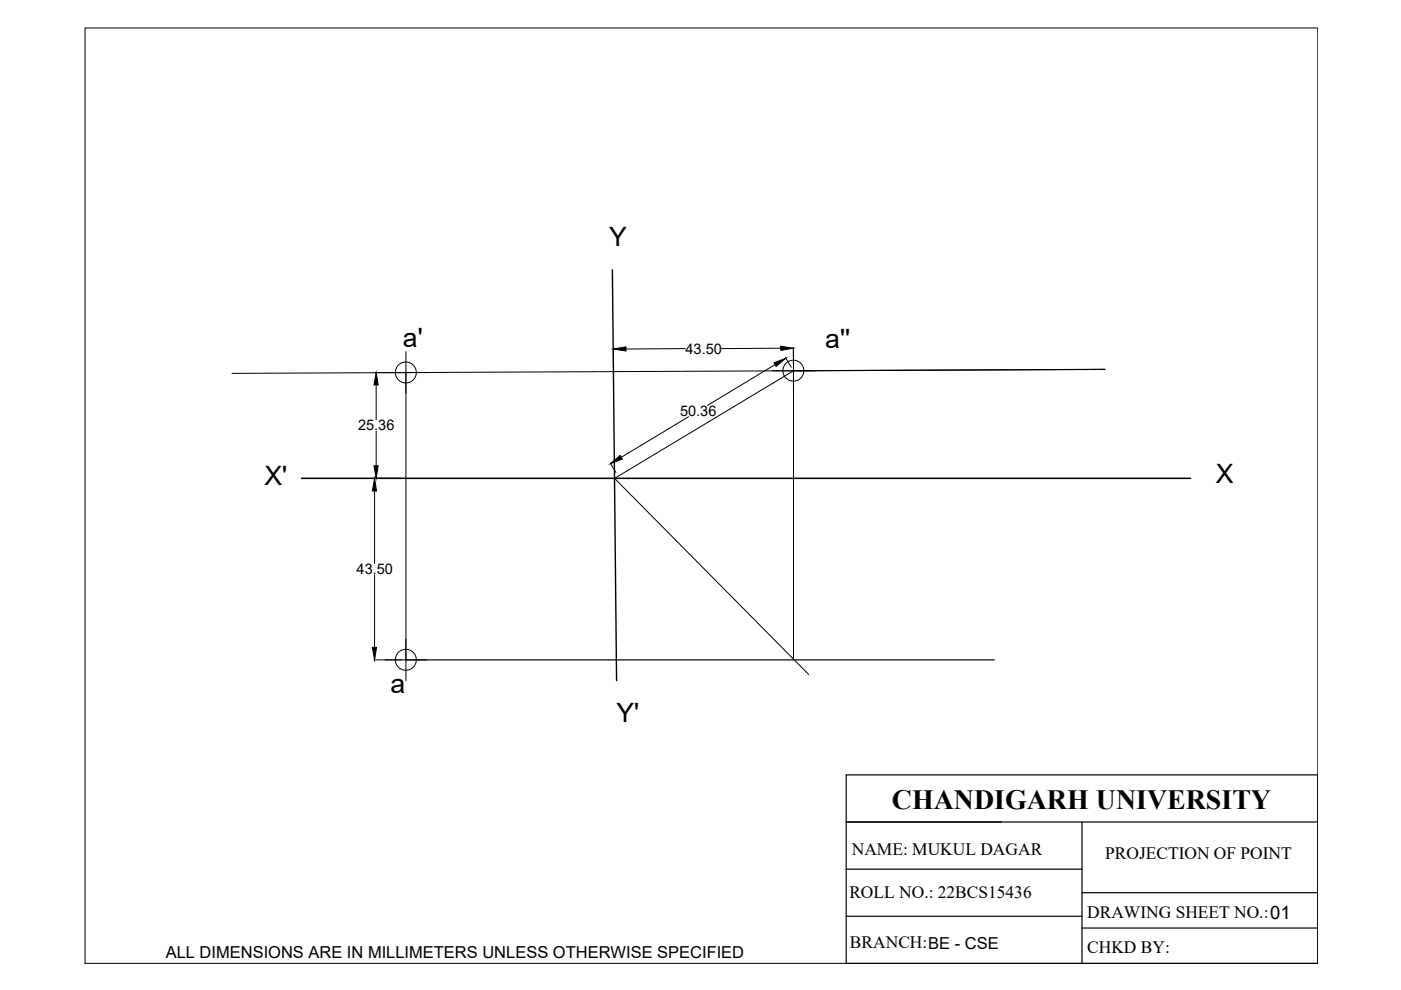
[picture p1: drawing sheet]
<svg xmlns="http://www.w3.org/2000/svg" width="297mm" height="210mm" viewBox="0 0 297 210" stroke-linecap="round" stroke-linejoin="round" font-family="sans-serif">
<!-- layer: thick continuous -->
<path d="M234.3 78.3l-66.1 .3M63.9 101.4h188.5M86.1 139.9h124.7" fill="none" stroke="#000" stroke-width=".25"/>
<g fill="none" stroke="#000" stroke-width=".21">
<path d="M18 5.9h261.4v198.4h-261.4zM79.6 79h10.9M86.1 74.5v69.8M130 73.8l.1 4.1M145.3 73.9l-12.6 .1M163.8 78.6h8.8M164.3 77.3l-14.3 8.6M165.5 73.8l-12.5 .1M166.5 75.8l1.3 2.1M168.2 73.7v4M168.2 78.6l-37.9 22.8 41.2 41.6M168.2 74.2v65.7"/>
<path d="M234.3 78.3l-185.1 .9M79.8 81.6v7.4M79.8 91.4v7.4M129.4 98.2l1.2 2M146 88.3l-14.3 8.6M79.2 101.4h6M79.4 104.1v15.4M79.2 139.9h11.3M79.4 121.9v15.3"/>
<circle cx="86" cy="79" r="2.22"/>
<circle cx="168.2" cy="78.6" r="2.22"/>
<circle cx="86" cy="139.9" r="2.22"/>
</g>
<path d="M129.8 57.2l.9 87.1M63.9 101.4h188.5" fill="none" stroke="#000" stroke-width=".3"/>
<path d="M130 74l2.7-.5v.9zM164.1 76.9l2.5-1-2.1 1.8zM165.5 73.4l2.7 .4-2.6 .5zM79.8 79l.4 2.6h-.9zM79.3 98.8h.9l-.4 2.6zM129.5 98.3l2-1.7 .5 .7zM79.4 101.4l.4 2.7h-.8zM79 137.2h.8l-.4 2.7z" fill="#000" stroke="#000" stroke-width=".21"/>
<!-- layer: 0 -->
<path d="M179.4 164.3h100v40h-100zM179.4 174.3h100M229.4 174.3v30M179.4 194.3h50M179.4 184.3h50M229.4 189.3h50M229.4 196.8h50" fill="none" stroke="#000" stroke-width=".25"/>
<text font-size="5.9" x="189.1" y="171.5">CHANDIGARH UNIVERSITY</text>
<g font-size="5.6">
<text x="129.2" y="52.2">Y</text>
<text x="85.4" y="73.6">a'</text>
<text x="175" y="73.8">a''</text>
<text x="56.1" y="102.8">X'</text>
<text x="257.8" y="102.4">X</text>
<text x="82.8" y="146.9">a</text>
<text x="130.7" y="153">Y'</text>
</g>
<g font-size="3.7">
<text x="180.6" y="181.3">NAME: MUKUL DAGAR</text>
<text x="234.3" y="182.1">PROJECTION OF POINT</text>
<text x="180.1" y="190.5">ROLL NO.: 22BCS15436</text>
<text x="230.5" y="194.7">DRAWING SHEET NO.:01</text>
<text x="180.2" y="201.1">BRANCH:BE - CSE</text>
<text x="230.5" y="202.1">CHKD BY:</text>
</g>
<text font-size="3.5" x="35.1" y="203.2">ALL DIMENSIONS ARE IN MILLIMETERS UNLESS OTHERWISE SPECIFIED</text>
<g font-size="3.1">
<text x="145.3" y="75">43.50</text>
<text x="144.2" y="88.2">50.36</text>
<text x="75.9" y="91.3">25.36</text>
<text x="75.6" y="121.8">43.50</text>
</g>
</svg>
